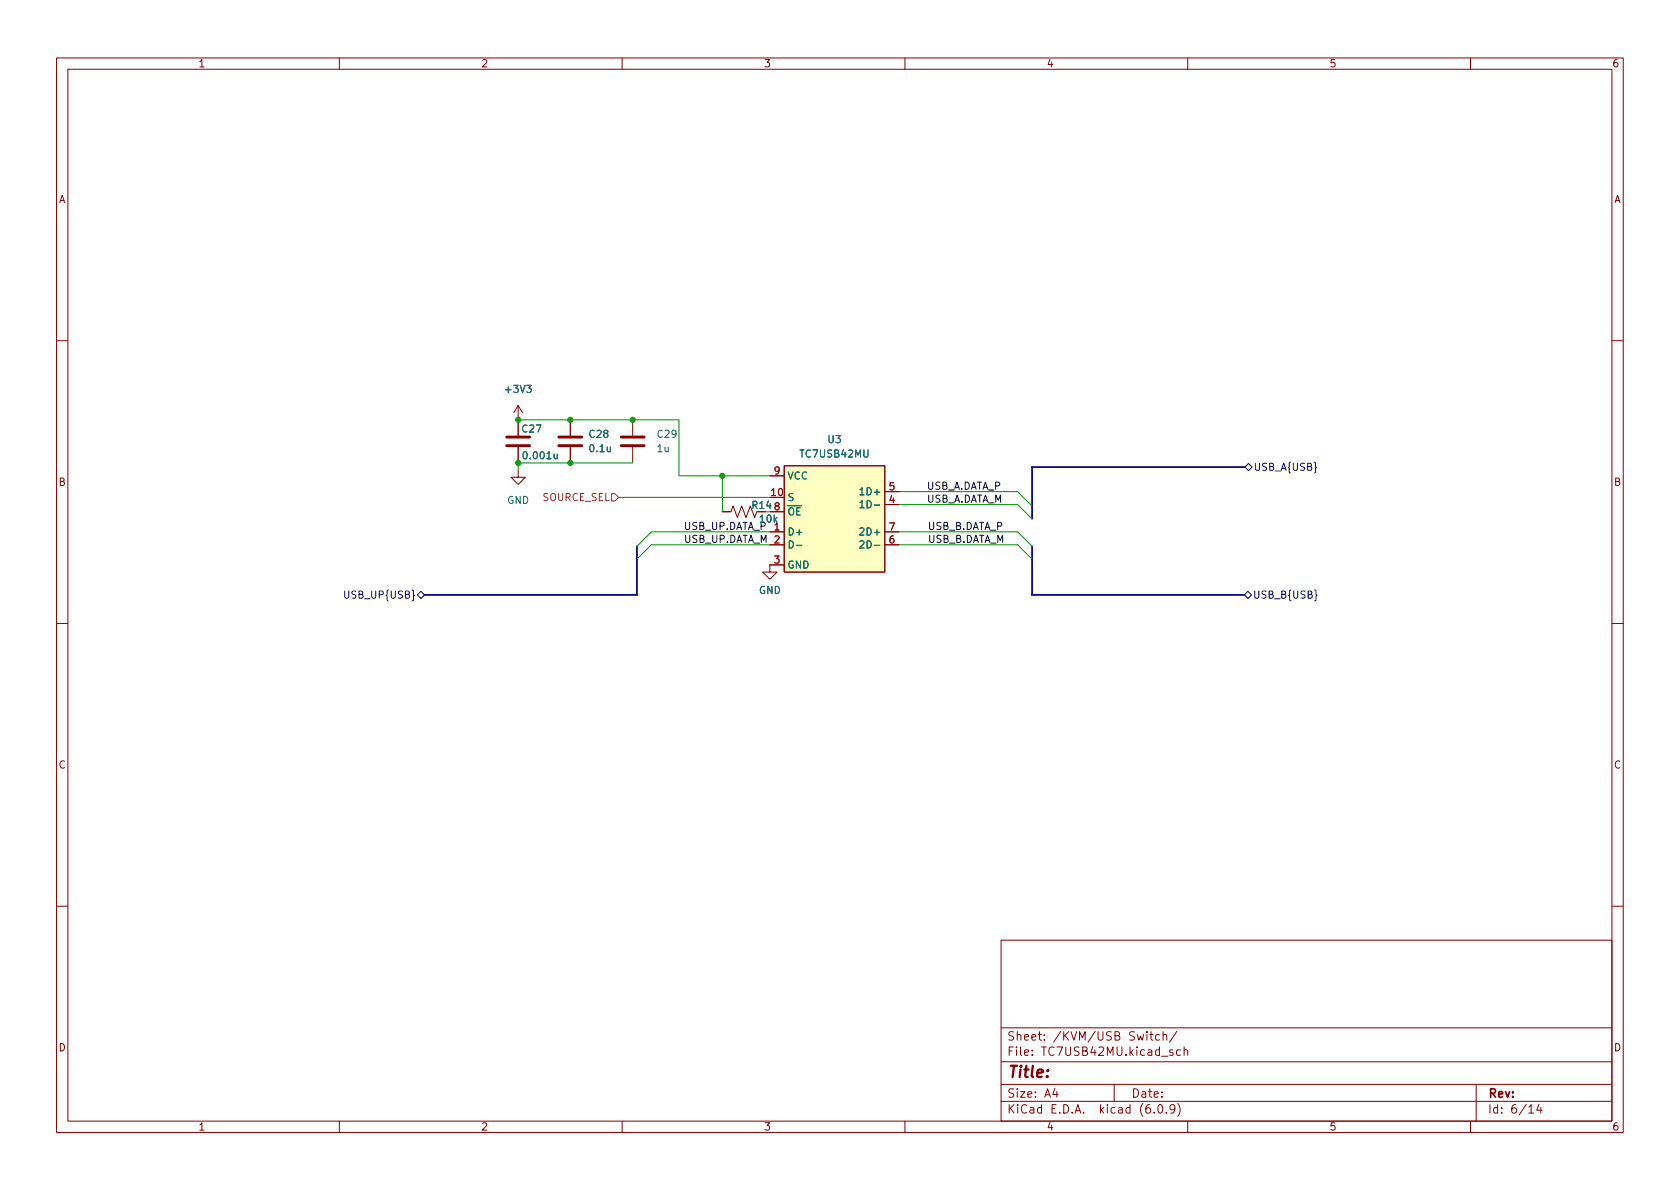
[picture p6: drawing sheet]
<svg xmlns="http://www.w3.org/2000/svg" width="297mm" height="210mm" viewBox="0 0 297 210" stroke-linecap="round" stroke-linejoin="round" font-family="sans-serif">
<g fill="none" stroke="#840000" stroke-width=".18">
<path d="M10 10.2h277v190.1h-277zM12 12.2h273v186.1h-273zM60 10.2v2M110 10.2v2M160 10.2v2M210 10.2v2M260 10.2v2M10 60.2h2M91.6 71.7v5.3M91.6 79.1v2.8M91.6 71.7l-.7 1.3M91.6 71.7l.8 1.3"/>
<path d="M100.8 74.2v2.8M100.8 79.1v2.8M111.9 74.2v2.8M111.9 79.1v2.8M285 60.2h2M91.6 83.1v1.3h1.3l-1.3 1.3-1.3-1.3h1.3M127.7 90.5h1.5l.4-1 .8 2 .7-2 .8 2 .8-2 .7 2 .4-1M136.1 90.5h2.6M136.1 94.1h2.6M136.1 96.3h2.6M136.1 84.1h2.6M138.7 82.4h17.7v18.8h-17.7z"/>
<path d="M138.7 99.9h-2.6v1.3h1.3l-1.3 1.2-1.3-1.2h1.3M156.4 94.1h2.6M156.4 96.3h2.6M156.4 89.2h2.6M156.4 86.9h2.6M10 110.2h2M285 110.2h2M10 160.2h2M177 166.3h108v32h-108zM285 160.2h2M60 198.3v2M110 198.3v2"/>
<path d="M160 198.3v2M177 194.8h108M177 191.8h108M177 187.8h108M177 181.8h108M186.5 192.5l-.4 1h1M186.9 193v1M197 191.8v3M202.8 182.4v.2M202.8 182.9v1M203.3 182.9h.6M203.5 182.4v1.3l.4 .2"/>
<path d="M204.1 196.7v.1M204.9 195.4l.2-.1a.81 .81 0 0 1 .6 .7 .81 .81 0 0 1-.3 .8h-.2a.81 .81 0 0 1-.6-.6 .81 .81 0 0 1 .3-.8zM205 183l-.4-.1-.3 .3v.4l.1 .3h.6M205.6 183.1l.3-.2 .3 .1 .1 .9M205.6 182.4v1.5M206.2 196.7v.1M207.4 185.7l-.4-.1-.2 .2 .1 .3 .5 .1v.4h-.6M207.7 196l-.3 .3h-.3l-.2-.3 .1-.6 .4-.1 .2 .2a.99 .99 0 0 1-.3 1.3h-.3M208.1 182.4l-1.3 1.9M208.2 195.1a1.72 1.72 0 0 1 0 2.3M208.7 185.7l-.4-.1-.3 .3v.4l.1 .3h.6M209.4 185.8l.2-.2 .3 .1 .1 .9"/>
<path d="M209.4 185.1v1.5M210 198.3v2M260 198.3v2M261 191.8v6.5M270.3 195.8l.4-.5v1.5M270.3 196.8h.9M272.1 195.3l-.4 1h.9M272.4 195.8v1"/>
</g>
<path d="M138.7 82.4h17.7v18.8h-17.7z" fill="#ffffc2" stroke="#ffffc2" stroke-width=".18"/>
<path d="M140.8 96.4h1M152 88.9l.4-.4v1.3M152 86.6l.4-.4v1.3M152 95.8l.5-.2 .3 .4-.8 .9h.8M152 93.5l.5-.1 .3 .3-.8 .9h.8M152 89.8h.8M152 87.5h.8" fill="none" stroke="#006464" stroke-width=".18"/>
<path d="M89.6 78.8h4M89.6 77.3h4M98.8 78.8h4.1M98.8 77.3h4.1M109.8 78.8h4.1M109.8 77.3h4.1" fill="none" stroke="#840000" stroke-width=".51"/>
<path d="M220.1 82.6l.7-.6 .6 .6-.6 .6zM232.4 81.7l.2 .2v.6l.2 .2-.2 .2v.6l-.2 .2M73.8 105.2l.6-.6 .7 .6-.7 .6zM220 105.2l.6-.6 .7 .6-.7 .6zM232.4 104.3l.3 .2v.6l.2 .2-.2 .2v.6l-.3 .2" fill="none" stroke="#000084" stroke-width=".18"/>
<path d="M108.1 87.3h.6l.7 .7-.7 .6h-.6z" fill="none" stroke="#725600" stroke-width=".18"/>
<path d="M112.6 96.6v8.6h-37.5M182.5 96.6v8.6h37.5M220.1 82.6h-37.6v9.2" fill="none" stroke="#000084" stroke-width=".3"/>
<path d="M91.6 74.2h28.4v9.9h16.1M109.4 88h26.7M111.9 81.9h-20.3v1.2M127.7 84.1v6.4M136.1 96.3h-20.9l-2.6 2.6M136.1 94.1h-20.9l-2.6 2.5M159 96.3h20.9l2.6 2.6M159 94.1h20.9l2.6 2.5M159 86.9h20.9l2.6 2.6M159 89.2h20.9l2.6 2.6" fill="none" stroke="#009600" stroke-width=".18"/>
<g fill="#009600" stroke="#009600" stroke-width=".18">
<circle cx="100.8" cy="74.2" r=".46"/>
<circle cx="111.9" cy="74.2" r=".46"/>
<circle cx="91.6" cy="81.9" r=".46"/>
<circle cx="91.6" cy="74.2" r=".46"/>
<circle cx="100.8" cy="81.9" r=".46"/>
<circle cx="127.7" cy="84.1" r=".46"/>
</g>
<text font-size="2.8" fill="#840000" x="178" y="190.6">Title:</text>
<g font-size="2.1" fill="#840000">
<text x="178" y="184">Sheet: /KVM/USB Switch/</text>
<text x="178" y="186.7">File: TC7USB42MU.kicad_sch</text>
<text x="178" y="196.9">KiCad E.D.A. kicad (6.0.9)</text>
<text x="178" y="194.1">Size: A4</text>
<text x="200" y="194.1">Date:</text>
<text x="263" y="194.1">Rev:</text>
<text x="263" y="196.9">Id: 6/14</text>
</g>
<g font-size="1.8" fill="#840000">
<text x="35" y="11.9">1</text>
<text x="85" y="11.9">2</text>
<text x="135" y="11.9">3</text>
<text x="185" y="11.9">4</text>
<text x="235" y="11.9">5</text>
<text x="285" y="11.9">6</text>
<text x="10.3" y="35.9">A</text>
<text x="285.3" y="35.9">A</text>
<text x="10.3" y="85.9">B</text>
<text x="133" y="90">R14</text>
<text x="285.3" y="85.9">B</text>
<text x="10.3" y="135.9">C</text>
<text x="285.3" y="135.9">C</text>
<text x="10.3" y="185.9">D</text>
<text x="285.3" y="185.9">D</text>
<text x="35" y="199.9">1</text>
<text x="85" y="199.9">2</text>
<text x="135" y="199.9">3</text>
<text x="185" y="199.9">4</text>
<text x="235" y="199.9">5</text>
<text x="285" y="199.9">6</text>
</g>
<g font-size="1.8" fill="#006464">
<text x="89.5" y="69.5">+3V3</text>
<text x="92.4" y="76.5">C27</text>
<text x="104.3" y="77.4">C28</text>
<text x="116.3" y="77.4">C29</text>
<text x="92.8" y="81.2">0.001u</text>
<text x="104.4" y="80">0.1u</text>
<text x="116.2" y="80">1u</text>
<text x="141.7" y="80.9">TC7USB42MU</text>
<text x="146.4" y="78.4">U3</text>
<text x="89.7" y="89.1">GND</text>
<text x="139.2" y="88.6">S</text>
<text x="139.2" y="84.8">VCC</text>
<text x="152.6" y="87.6">1D+</text>
<text x="153.1" y="89.9">1D-</text>
<text x="134.4" y="92.4">10k</text>
<text x="139.2" y="94.7">D+</text>
<text x="139.2" y="91.1">~{OE}</text>
<text x="152.6" y="94.7">2D+</text>
<text x="139.2" y="97">D-</text>
<text x="139.2" y="100.5">GND</text>
<text x="153.1" y="97">2D-</text>
<text x="134.2" y="105">GND</text>
</g>
<g font-size="1.8" fill="#a90000">
<text x="136.9" y="83.9">9</text>
<text x="136.4" y="87.7">10</text>
<text x="157.2" y="89">4</text>
<text x="157.2" y="86.7">5</text>
<text x="136.9" y="93.8">1</text>
<text x="136.9" y="90.2">8</text>
<text x="157.2" y="93.8">7</text>
<text x="136.9" y="96.1">2</text>
<text x="136.9" y="99.6">3</text>
<text x="157.2" y="96.1">6</text>
</g>
<g font-size="1.8" fill="#000084">
<text x="221.6" y="83.2">USB_A{USB}</text>
<text x="61.3" y="105.8">USB_UP{USB}</text>
<text x="221.5" y="105.8">USB_B{USB}</text>
</g>
<text font-size="1.8" fill="#725600" x="95.9" y="88.6">SOURCE_SEL</text>
<g font-size="1.8" fill="#0f0f0f">
<text x="163.8" y="86.6">USB_A.DATA_P</text>
<text x="163.8" y="88.9">USB_A.DATA_M</text>
<text x="120.8" y="93.7">USB_UP.DATA_P</text>
<text x="120.9" y="96">USB_UP.DATA_M</text>
<text x="164" y="93.7">USB_B.DATA_P</text>
<text x="164" y="96">USB_B.DATA_M</text>
</g>
</svg>
